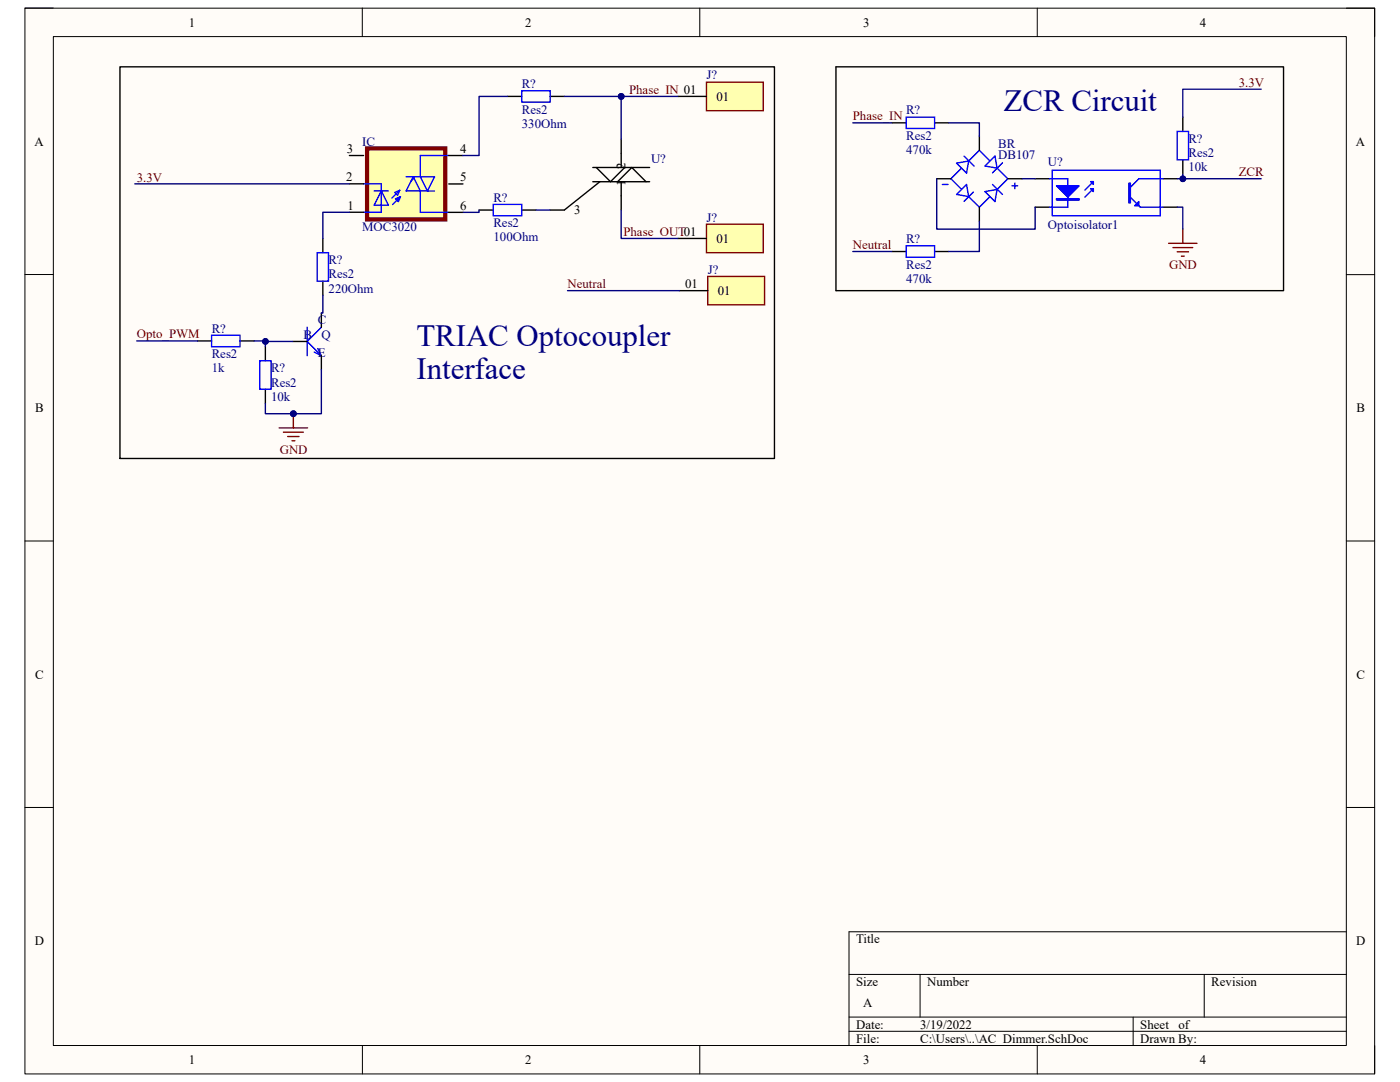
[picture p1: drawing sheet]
<svg xmlns="http://www.w3.org/2000/svg" width="279mm" height="216mm" viewBox="0 0 279 216" stroke-linecap="round" stroke-linejoin="round" font-family="sans-serif">
<path d="M5 1.6h269.3v212.7h-269.3z" fill="#fffcf8"/>
<path d="M5 1.6h269.3v212.7h-269.3z" fill="none" stroke="#000" stroke-width=".2"/>
<path d="M10.6 7.3h258.1v201.3h-258.1z" fill="#fffcf8"/>
<g fill="none" stroke="#000" stroke-width=".2">
<path d="M5 1.6h5.6M10.6 7.3h258.1v201.3h-258.1zM72.3 1.6v5.7M139.7 1.6v5.7M207 1.6v5.7M268.7 1.6h5.6v5.7M5 54.8h5.6M268.7 54.8h5.6M5 107.9h5.6M268.7 107.9h5.6M5 161.1h5.6M268.7 161.1h5.6"/>
<path d="M169.4 194.4h99.3M183.6 194.4v8.5M240.3 194.4v8.5M268.7 185.9h-99.3v22.7M72.3 208.6v5.7M139.7 208.6v5.7M169.4 202.9h99.3M169.4 205.8h99.3M207 208.6v5.7M226.1 202.9v5.7M274.3 208.6v5.7"/>
</g>
<path d="M118.3 36.3h11.3M118.3 33.4h11.3M119 33.4l2.8 2.9 2.9-2.9M119.7 36.3l-7.1 5.6h-2.8M123.3 36.3l2.8-2.9 2.8 2.9M124 27.7v5.7M124 36.3v5.6" fill="none" stroke="#000" stroke-width=".28"/>
<path d="M73.3 29.6h15.6v14.2h-15.6z" fill="#ffffb0"/>
<path d="M73.3 29.6h15.6v14.2h-15.6z" fill="none" stroke="#800000" stroke-width=".85"/>
<g fill="none" stroke="#00f" stroke-width=".28">
<path d="M104.1 18.1h5.7v2.3h-5.7zM72.6 36.7h3.5v4.2h1.4l-1.4-2.8-1.4 2.8h1.4v1.5h-3.5M74.7 38.1h2.8M78.8 38.4l1-.4-.4 1zM79.8 38l-1.6 1.5M79.9 39.2l-.4 1-.6-.5 1-.5-1.5 1.6M81 35.3h2.9M82.5 35.3l1.4 2.8h-2.9zM82.6 35.6l-.6 .5M83.9 35.3l1.4 2.8M83.9 35.3h2.8l-1.4 2.8M85.3 38.1h-1.4v4.3h5.7"/>
<path d="M85.3 38.1h1.4M89.6 31h-5.7v4.3M98.4 40.8h5.7v2.3h-5.7z"/>
</g>
<path d="M101.3 19.2h2.8M109.8 19.2h2.8M69.7 31h2.9M69.7 36.7h2.9M89.6 36.7h2.8M89.6 31h2.8M69.7 42.4h2.9M89.6 42.4h2.8M95.6 41.9h2.8M104.1 41.9h2.9" fill="none" stroke="#000" stroke-width=".28"/>
<path d="M141 16.4h11.3v5.7h-11.3z" fill="#ffffb0"/>
<path d="M141 16.4h11.3v5.7h-11.3z" fill="none" stroke="#800000" stroke-width=".28"/>
<path d="M135.3 19.2h5.7" fill="none" stroke="#000" stroke-width=".28"/>
<path d="M141 44.7h11.3v5.7h-11.3z" fill="#ffffb0"/>
<path d="M141 44.7h11.3v5.7h-11.3zM55.7 85.4h5.7M56.6 86.2h3.9M57.4 87.1h2.3M58.3 87.9h.5M58.5 82.5v2.9" fill="none" stroke="#800000" stroke-width=".28"/>
<path d="M64.4 47.6v2.8M64.4 56.1v2.8M135.3 47.6h5.7M39.4 68h2.8M47.9 68h2.8M53 69.2v2.8M53 77.7v2.8M58.5 68.1h2.8M64.1 62.5v2.8M64.1 71v2.8" fill="none" stroke="#000" stroke-width=".28"/>
<path d="M63.3 50.4h2.3v5.7h-2.3zM42.2 66.9h5.7v2.3h-5.7zM51.8 72h2.3v5.7h-2.3zM61.3 65.3v5.7M62.7 70.3l1.4 .7M63.4 69.6l.7 1.4M64.1 65.3l-2.8 2.8 2.8 2.9" fill="none" stroke="#00f" stroke-width=".28"/>
<circle cx="58.5" cy="82.5" r=".57" fill="#000080"/>
<circle cx="58.5" cy="82.5" r=".57" fill="none" stroke="#000080" stroke-width=".2"/>
<path d="M23.9 13.3h130.7v78.2h-130.7zM206.6 35.7h2.8M232.1 35.7h2.9M206.6 41.3h2.8M232.1 41.3h2.9" fill="none" stroke="#000" stroke-width=".28"/>
<path d="M209.4 35.7h3.7v5.6h-3.7M210 34h21.5v9.1h-21.5zM218.2 37.7l-1.7 1.6M218.2 36.2l-1.7 1.7M225.6 39.3l2 2h4.5M232.1 35.7h-4.8l-1.7 1.7" fill="none" stroke="#00f" stroke-width=".28"/>
<path d="M210.8 37.1h4.6l-2.3 2.2z" fill="#00f"/>
<path d="M210.8 37.1h4.6l-2.3 2.2zM210.8 39.6h4.6v.3h-4.6zM210.8 39.8h4.6" fill="none" stroke="#00f" stroke-width=".28"/>
<path d="M217.7 36.2h.5v.6z" fill="#00f"/>
<path d="M217.7 36.2h.5v.6z" fill="none" stroke="#00f" stroke-width=".28"/>
<path d="M217.7 37.7h.5v.5z" fill="#00f"/>
<path d="M217.7 37.7h.5v.5zM225.3 36.5h.3v4h-.3z" fill="none" stroke="#00f" stroke-width=".28"/>
<path d="M225.4 36.5v4" fill="none" stroke="#00f" stroke-width=".3"/>
<path d="M227.3 40.2v.9h-.9z" fill="#00f"/>
<g fill="none" stroke="#00f" stroke-width=".28">
<path d="M180.8 23.4h5.7v2.2h-5.7zM188.1 36.8h1.1M190.9 32.6l2.4-.5-.4 2.4zM191.8 33.7l-2 2 2 2M192.4 31.2l2 1.9M192.9 36.8l.4 2.4-2.4-.4zM193.3 39.2l2.2 2.1 2-2M194.2 38.3l-1.8 1.9M196.6 38.2l2.4-.4-.4 2.4zM196.6 33.1l2-2 .4 2.4zM197.5 32l-2-2-2.2 2.1M198.1 36.8l2 2"/>
<path d="M199 33.5l2.1 2.2-2.1 2.1M200.1 32.5l-2 2M202 37.1h1.1M202.5 36.5v1.2M234.9 26.2h2.3v5.7h-2.3zM180.8 49h5.7v2.3h-5.7zM227.3 40.2v.9h-.9z"/>
</g>
<path d="M166.8 13.3h89.4v44.7h-89.4zM178 24.5h2.8M186.5 24.5h2.9M186.9 35.7h2.9M195.5 27.2v2.8M201.1 35.7h2.9M236.1 23.4v2.8M236.1 31.9v2.8M178 50.2h2.8M186.5 50.2h2.9M195.5 41.3v2.9" fill="none" stroke="#000" stroke-width=".28"/>
<path d="M233.2 48.6h5.7M234.1 49.4h3.9M234.9 50.2h2.3M235.8 51.1h.5M236.1 45.7v2.9" fill="none" stroke="#800000" stroke-width=".28"/>
<path d="M141.2 55.2h11.4v5.6h-11.4z" fill="#ffffb0"/>
<path d="M141.2 55.2h11.4v5.6h-11.4z" fill="none" stroke="#800000" stroke-width=".28"/>
<path d="M135.6 58h5.6" fill="none" stroke="#000" stroke-width=".28"/>
<path d="M112.6 19.2h11.4v8.5M107 41.9h2.8" fill="none" stroke="#000080" stroke-width=".28"/>
<circle cx="124" cy="19.2" r=".57" fill="#000080"/>
<circle cx="124" cy="19.2" r=".57" fill="none" stroke="#000080" stroke-width=".2"/>
<path d="M124 19.2h11.3" fill="none" stroke="#000080" stroke-width=".28"/>
<circle cx="124" cy="19.2" r=".57" fill="#000080"/>
<circle cx="124" cy="19.2" r=".57" fill="none" stroke="#000080" stroke-width=".2"/>
<path d="M101.3 19.2h-5.7v11.8h-3.2M64.4 58.9v3.6h-.3M69.7 42.4h-5.3v5.2M95.6 41.9v.5h-3.2M124 41.9v5.7h11.3M27.3 68h12.1M64.1 73.8v8.8h-11.1v-2.1" fill="none" stroke="#000080" stroke-width=".28"/>
<circle cx="58.5" cy="82.5" r=".57" fill="#000080"/>
<circle cx="58.5" cy="82.5" r=".57" fill="none" stroke="#000080" stroke-width=".2"/>
<path d="M26.9 36.7h42.8M236.1 34.7v1h-1.2" fill="none" stroke="#000080" stroke-width=".28"/>
<circle cx="236.1" cy="35.7" r=".56" fill="#000080"/>
<circle cx="236.1" cy="35.7" r=".56" fill="none" stroke="#000080" stroke-width=".2"/>
<path d="M251.7 17.8h-15.6v5.6M170.2 24.5h7.8M186.9 35.7v10h19.7v-4.4M189.4 24.5h6.1v2.7M204 35.7h2.6M236.1 35.7h15.6M170.2 50.2h7.8M195.5 44.2v6h-6.1M234.9 41.3h1.2v4.4" fill="none" stroke="#000080" stroke-width=".28"/>
<circle cx="236.1" cy="35.7" r=".56" fill="#000080"/>
<circle cx="236.1" cy="35.7" r=".56" fill="none" stroke="#000080" stroke-width=".2"/>
<path d="M50.7 68h2.3v1.2" fill="none" stroke="#000080" stroke-width=".28"/>
<circle cx="53" cy="68.1" r=".56" fill="#000080"/>
<circle cx="53" cy="68.1" r=".56" fill="none" stroke="#000080" stroke-width=".2"/>
<path d="M53 68.1h5.5" fill="none" stroke="#000080" stroke-width=".28"/>
<circle cx="53" cy="68.1" r=".56" fill="#000080"/>
<circle cx="53" cy="68.1" r=".56" fill="none" stroke="#000080" stroke-width=".2"/>
<path d="M113.3 58h22.3" fill="none" stroke="#000080" stroke-width=".28"/>
<g font-size="6.1" fill="#000080">
<text x="200.3" y="22.1">ZCR Circuit</text>
<text x="83.1" y="69">TRIAC Optocoupler</text>
<text x="83.1" y="75.6">Interface</text>
</g>
<g font-size="2.6">
<text x="37.7" y="5.3">1</text>
<text x="104.8" y="5.3">2</text>
<text x="172.3" y="5.3">3</text>
<text x="239.5" y="5.3">4</text>
<text x="143" y="20.1">01</text>
<text x="6.9" y="29.1">A</text>
<text x="270.6" y="29.1">A</text>
<text x="69.2" y="30.5">3</text>
<text x="91.8" y="30.5">4</text>
<text x="124.8" y="33.7" transform="rotate(-90 124.8 33.7)">2</text>
<text x="69.1" y="36.2">2</text>
<text x="69.3" y="41.8">1</text>
<text x="91.8" y="41.8">6</text>
<text x="91.8" y="36.2">5</text>
<text x="124.8" y="37.1" transform="rotate(-90 124.8 37.1)">1</text>
<text x="114.6" y="42.8">3</text>
<text x="143" y="48.5">01</text>
<text x="136.7" y="57.4">01</text>
<text x="143.2" y="58.9">01</text>
<text x="7" y="82.3">B</text>
<text x="270.7" y="82.3">B</text>
<text x="7" y="135.4">C</text>
<text x="270.7" y="135.4">C</text>
<text x="6.9" y="188.6">D</text>
<text x="170.9" y="188.2">Title</text>
<text x="270.6" y="188.6">D</text>
<text x="170.9" y="196.7">Size</text>
<text x="185" y="196.7">Number</text>
<text x="241.7" y="196.7">Revision</text>
<text x="172.3" y="201">A</text>
<text x="170.9" y="205.2">Date:</text>
<text x="170.9" y="208.1">File:</text>
<text x="183.6" y="208.1">C:\Users\..\AC_Dimmer.SchDoc</text>
<text x="183.6" y="205.2">3/19/2022</text>
<text x="227.6" y="208.1">Drawn By:</text>
<text x="227.6" y="205.2">Sheet</text>
<text x="235.2" y="205.2">of</text>
<text x="37.7" y="212.3">1</text>
<text x="104.8" y="212.3">2</text>
<text x="172.3" y="212.3">3</text>
<text x="239.5" y="212.3">4</text>
</g>
<g font-size="2.6" fill="#000080">
<text x="104.1" y="17.6">R?</text>
<text x="141" y="15.9">J?</text>
<text x="104.1" y="22.7">Res2</text>
<text x="180.8" y="22.8">R?</text>
<text x="72.3" y="29.1">IC</text>
<text x="104.1" y="25.5">330Ohm</text>
<text x="180.8" y="27.9">Res2</text>
<text x="199.2" y="29.5">BR</text>
<text x="237.2" y="28.5">R?</text>
<text x="129.9" y="32.6">U?</text>
<text x="180.8" y="30.8">470k</text>
<text x="199.2" y="31.8">DB107</text>
<text x="209.1" y="33.1">U?</text>
<text x="237.2" y="34.2">10k</text>
<text x="237.2" y="31.3">Res2</text>
<text x="98.5" y="40.2">R?</text>
<text x="72.3" y="46.1">MOC3020</text>
<text x="98.5" y="45.3">Res2</text>
<text x="141" y="44.2">J?</text>
<text x="209.1" y="45.6">Optoisolator1</text>
<text x="65.6" y="52.7">R?</text>
<text x="98.5" y="48.2">100Ohm</text>
<text x="180.8" y="48.5">R?</text>
<text x="180.8" y="53.6">Res2</text>
<text x="65.6" y="58.4">220Ohm</text>
<text x="65.6" y="55.6">Res2</text>
<text x="141.3" y="54.6">J?</text>
<text x="180.8" y="56.5">470k</text>
<text x="63.4" y="64.7">C</text>
<text x="42.2" y="66.4">R?</text>
<text x="42.2" y="71.5">Res2</text>
<text x="60.6" y="67.6">B</text>
<text x="63.4" y="71.1">E</text>
<text x="64.1" y="67.6">Q</text>
<text x="42.2" y="74.3">1k</text>
<text x="54.1" y="74.3">R?</text>
<text x="54.1" y="77.1">Res2</text>
<text x="54.1" y="80">10k</text>
</g>
<g font-size="2.6" fill="#800000">
<text x="247.2" y="17.3">3.3V</text>
<text x="125.5" y="18.7">Phase_IN 01</text>
<text x="170.2" y="24">Phase_IN</text>
<text x="247.2" y="35.1">ZCR</text>
<text x="27.3" y="36.2">3.3V</text>
<text x="124.4" y="47.1">Phase_OUT01</text>
<text x="170.2" y="49.6">Neutral</text>
<text x="233.3" y="53.7">GND</text>
<text x="113.3" y="57.4">Neutral</text>
<text x="27.3" y="67.5">Opto_PWM</text>
<text x="55.8" y="90.5">GND</text>
</g>
</svg>
